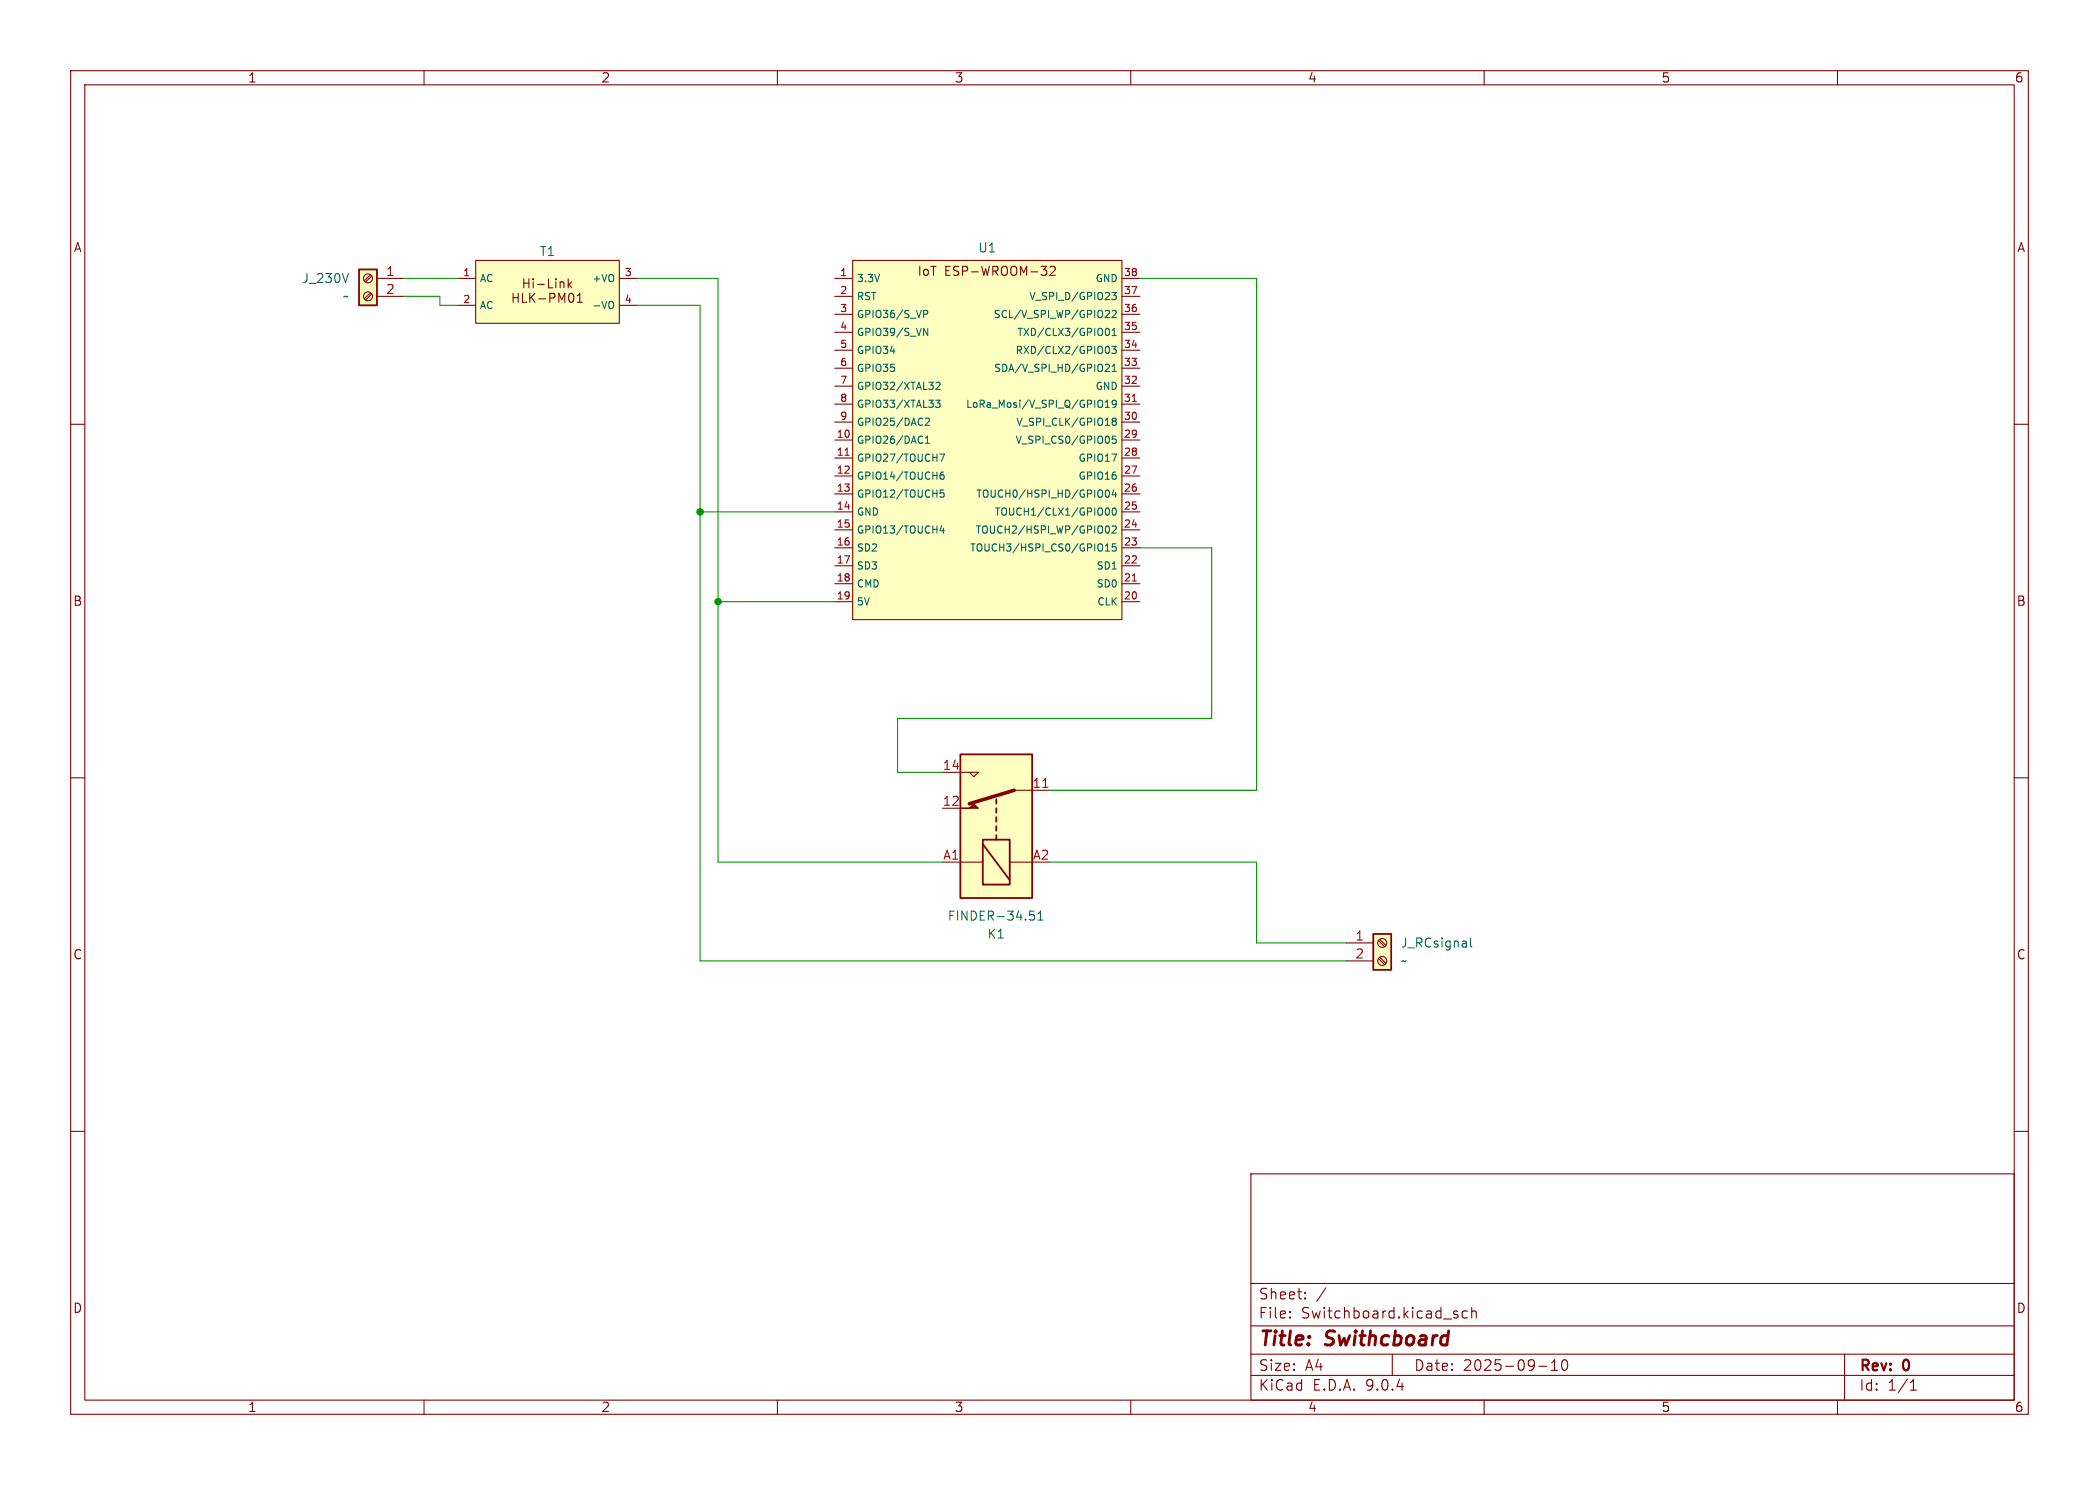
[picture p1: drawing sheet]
<svg xmlns="http://www.w3.org/2000/svg" width="297mm" height="210mm" viewBox="0 0 297 210" stroke-linecap="round" stroke-linejoin="round" font-family="sans-serif">
<g fill="none" stroke="#840000" stroke-width=".15">
<path d="M10 10h277v190h-277zM12 12h273v186h-273zM60 10v2M110 10v2M160 10v2M210 10v2M260 10v2M10 60h2M285 60h2M10 110h2M285 110h2M10 160h2"/>
<path d="M177 166h108v32h-108zM285 160h2M60 198v2M110 198v2M160 198v2M177 194.5h108M177 191.5h108M177 187.5h108M177 181.5h108M182.5 186.3h.1l-.1 .1M182.5 186.3v.1M182.5 185.5v.1"/>
<path d="M182.5 185.5h.1l-.1 .1M184.7 183.6v.1M184.7 183.6h-.1l.1 .1M184.7 182.8v.1M184.7 182.8h-.1l.1 .1M187.6 182.1l-1.3 2M197 191.5v3M205.9 185.9l.3 .1 .1 .2-.2 .2h-.3M205.9 185.4l.3 .1M207.6 185.5l-.4-.1-.3 .3v.4l.1 .2 .2 .1 .4-.1M208.2 185.5a.37 .37 0 0 1 .7 .1v.8M208.2 184.9v1.5"/>
<path d="M210 198v2M217.7 193.2h1.2M219.5 193.8h.9M219.5 192.7l.5-.4v1.5M221.1 192.4a.36 .36 0 0 1 .4-.1 .36 .36 0 0 1 .2 .3 .77 .77 0 0 1-.4 1.2 .91 .91 0 0 1-.2-1.4zM260 198v2M261 191.5v6.5M270.3 196.6h.9M270.3 195.5l.4-.4v1.5"/>
</g>
<path d="M50.8 38.1h2.5v5.1h-2.5z" fill="#ffffc2"/>
<path d="M50.8 38.1h2.5v5.1h-2.5z" fill="none" stroke="#840000" stroke-width=".25"/>
<g fill="none" stroke="#840000" stroke-width=".15">
<path d="M52.4 38.9l-.8 .8M52.6 39l-.9 .9M53.3 39.4h3.8M52.4 41.4l-.8 .8M52.6 41.6l-.9 .8M53.3 41.9h3.8"/>
<circle cx="52.1" cy="39.4" r=".63"/>
<circle cx="52.1" cy="41.9" r=".63"/>
</g>
<path d="M49.3 38.7l-.4 1.2" fill="none" stroke="#006464" stroke-width=".15"/>
<path d="M67.3 36.8h20.3v8.9h-20.3z" fill="#ffffc2"/>
<g fill="none" stroke="#840000" stroke-width=".15">
<path d="M64.8 39.4h2.5M67.3 36.8h20.3v8.9h-20.3zM74.1 39.4v1.3M74.8 39.4v1.3M75.4 39.4v.2M75.4 39.9v.8M77.6 39.4v1.3h.6M78.6 39.4v.2M78.6 39.9v.8M79.3 39.9v.8M79.3 40l.1-.1h.3l.1 .8M80.4 39.4v1.3"/>
<path d="M80.9 39.9l-.5 .4M87.6 39.4h2.6M64.8 43.2h2.5M72.6 41.5v1.2M72.6 42.1h.7M73.3 41.5v1.2M73.9 41.5v1.2h.6M74.1 40h.7M75 41.5v1.2M75.1 42l.6 .7M75.7 41.5l-.7 .7M76 40.2h1"/>
<path d="M76.2 42.3h1M77.8 42.1h.6l.1-.2v-.3l-.2-.1h-.5v1.2M79.1 42.7v-1.2l.4 .9 .4-.9v1.2M80.5 40.2l.4 .5M80.6 41.5h.2a.69 .69 0 0 1 .3 1.1l-.2 .1a.69 .69 0 0 1-.3-1.1zM81.7 42.7h.7M81.7 41.8l.3-.3v1.2M87.6 43.2h2.6"/>
</g>
<path d="M86.6 42.6l.1 .1a.65 .65 0 0 1-.1 .9" fill="none" stroke="#006464" stroke-width=".15"/>
<path d="M120.6 36.8h38.1v50.8h-38.1z" fill="#ffffc2"/>
<g fill="none" stroke="#840000" stroke-width=".15">
<path d="M118.1 39.4h2.5M120.6 36.8h38.1v50.8h-38.1zM147.3 37.7h.8l-.4 .4M148 38.2l.1 .2v.3l-.1 .2M148.6 37.8l.2-.1h.3l.2 .1v.2v.2l-.8 .7h.8M158.7 39.4h2.6M118.1 41.9h2.5M118.1 44.5h2.5M118.1 47h2.5M118.1 49.5h2.5M118.1 52.1h2.5M118.1 54.6h2.5"/>
<path d="M118.1 57.2h2.5M118.1 59.7h2.5M158.7 41.9h2.6M158.7 44.5h2.6M158.7 47h2.6M158.7 49.5h2.6M158.7 52.1h2.6M158.7 54.6h2.6M158.7 57.2h2.6M158.7 59.7h2.6M118.1 62.2h2.5M118.1 64.8h2.5"/>
<path d="M118.1 67.3h2.5M118.1 69.9h2.5M118.1 72.4h2.5M118.1 74.9h2.5M118.1 77.5h2.5M158.7 62.2h2.6M158.7 64.8h2.6M158.7 67.3h2.6M158.7 69.9h2.6M158.7 72.4h2.6M158.7 74.9h2.6M158.7 77.5h2.6"/>
<path d="M118.1 80h2.5M118.1 82.6h2.5M118.1 85.1h2.5M158.7 80h2.6M158.7 82.6h2.6M158.7 85.1h2.6"/>
</g>
<g fill="none" stroke="#006464" stroke-width=".15">
<path d="M130.7 43.9h.4l.2 .2-.1 .3h-.5M130.7 46.4l.6 1.1v-1.1M130.9 59.2l.4-.1 .2 .3-.6 .8h.6M132.4 56.6h.6l-.3 .4 .3 .1v.4l-.2 .1-.4-.1M132.4 54.2l.4-.1 .2 .2-.6 .8h.6M155.9 56.6a.72 .72 0 0 1 0 1M156.4 57.6h.6M156.4 49.4l.1-.3 .1-.1a.54 .54 0 0 1 .4 .5 .54 .54 0 0 1-.4 .5l-.1-.1-.1-.3M156.4 51.6l.4-.1 .2 .3-.6 .7h.6M156.4 56.9l.3-.3v1M156.5 46.5l.1-.1a.54 .54 0 0 1 .4 .5 .54 .54 0 0 1-.4 .6l-.1-.1-.1-.3zM156.5 43.9h.4l.1 .3-.6 .7h.6"/>
<path d="M157.3 41.4h.6l-.3 .3 .3 .1v.5l-.1 .1-.5-.1M157.3 49h.6l-.3 .4 .3 .1v.4l-.1 .1-.5-.1M157.4 44l.4-.1 .1 .3-.6 .7h.6M157.4 47.5h.5M157.4 46.7l.3-.3v1.1M157.4 51.8l.3-.3v1M157.4 52.5h.5M157.6 59.6l-.2-.2 .2-.3 .3 .1v.1l-.1 .3M157.6 59.6l-.2 .2v.3l.2 .1 .3-.1v-.1v-.3l-.1-.1M157.6 59.6h.2M157.9 57l-.1 .2h-.2l-.2-.2 .1-.4h.3l.1 .1a.67 .67 0 0 1-.2 .9h-.2M130.9 62.7h.6"/>
<path d="M130.9 62l.3-.3v1M133 64.2h.6l-.4 1M133.3 74.3l-.3 .8h.6M133.5 66.8h-.3a.68 .68 0 0 0 0 1l.3-.1 .1-.4-.2-.2h-.2l-.2 .2M133.5 74.7v.7M133.5 69.3h-.4l-.1 .5 .2-.1h.3l.1 .2-.1 .3-.1 .1-.4-.1M156.4 74.8l.1-.3 .1-.1a.54 .54 0 0 1 .4 .5 .54 .54 0 0 1-.4 .5l-.1-.1-.1-.3M156.4 77.2l.3-.3v1M156.4 77.9h.6M156.5 69.4l.1-.1a.54 .54 0 0 1 .4 .5 .54 .54 0 0 1-.4 .5l-.1-.1-.1-.3zM156.5 71.9l.1-.1a.54 .54 0 0 1 .4 .5 .54 .54 0 0 1-.4 .6l-.1-.1-.1-.3zM157.4 74.5l.4-.1 .1 .3-.6 .7h.6"/>
<path d="M157.5 71.9l.1-.1a.54 .54 0 0 1 .4 .5 .54 .54 0 0 1-.4 .6l-.1-.1-.1-.3zM157.6 69.2l-.2 .8h.6M157.9 69.6v.7M157.9 61.7h-.5v.5l.1-.1h.4v.2v.3l-.1 .1-.4-.1M157.9 76.9h-.5v.5l.1-.1 .4 .1v.1v.3l-.1 .1-.4-.1"/>
</g>
<path d="M160.2 56.8h.6M119.6 64.4h.6M160.2 82.2h.6" fill="none" stroke="#a90000" stroke-width=".15"/>
<path d="M135.9 106.7h10.1v20.3h-10.1z" fill="#ffffc2"/>
<path d="M133.3 109.2h5.1l-.6 .7-.6-.7M133.3 114.3h2.6M143.5 111.8h5.1M133.3 121.9h5.8M142.9 121.9h3.1" fill="none" stroke="#840000" stroke-width=".15"/>
<path d="M135.9 106.7h10.1v20.3h-10.1zM139.1 118.7h3.8v6.4h-3.8zM139.1 119.4l3.8 5.1M141 113v.7M141 114.3v.6M141 115.6v.6M141 116.8v.7M141 118.1v.6" fill="none" stroke="#840000" stroke-width=".25"/>
<path d="M135.9 114.3h1.3l.6-.6 .6 .6z" fill="#840000" stroke="#840000" stroke-width=".15"/>
<path d="M143.5 111.8l-6.3 1.9" fill="none" stroke="#840000" stroke-width=".51"/>
<path d="M147.6 111.3h.7" fill="none" stroke="#a90000" stroke-width=".15"/>
<path d="M145.7 128.8h.6M145.8 129.3h.3l.3 .3v.3l-.1 .2h-.5M146.9 130.1h.7M146.9 129.2l.3-.4v1.3" fill="none" stroke="#006464" stroke-width=".15"/>
<path d="M194.3 132.1h2.5v5.1h-2.5z" fill="#ffffc2"/>
<path d="M194.3 132.1h2.5v5.1h-2.5z" fill="none" stroke="#840000" stroke-width=".25"/>
<g fill="none" stroke="#840000" stroke-width=".15">
<path d="M190.5 133.4h3.8M190.5 135.9h3.8M195 133l.9 .9M195 135.6l.9 .8M195.2 132.8l.9 .9M195.2 135.4l.9 .8"/>
<circle cx="195.6" cy="133.3" r=".63"/>
<circle cx="195.6" cy="135.9" r=".63"/>
</g>
<path d="M208.1 132.7v1l.2 .2" fill="none" stroke="#006464" stroke-width=".15"/>
<path d="M57.1 39.4h7.7M90.2 39.4h11.4v82.5h31.7M161.3 39.4h16.5v72.4h-29.2M57.1 41.9h5.1v1.3h2.6M90.2 43.2h8.9v92.7h91.4M99.1 72.4h19M161.3 77.5h10.1v24.1h-44.4v7.6h6.3M101.6 85.1h16.5M148.6 121.9h29.2v11.5h12.7" fill="none" stroke="#009600" stroke-width=".15"/>
<g fill="#009600" stroke="#009600" stroke-width=".15">
<circle cx="99.1" cy="72.4" r=".46"/>
<circle cx="101.6" cy="85.1" r=".46"/>
</g>
<g font-size="2.8" fill="#840000">
<text x="178" y="190.9">Title:</text>
<text x="187.7" y="190.9">Swithcboard</text>
</g>
<g font-size="2.1" fill="#840000">
<text x="178" y="184">Sheet:</text>
<text x="178" y="186.7">File:</text>
<text x="184.1" y="186.7">Switchboard.kicad_sch</text>
<text x="178" y="196.9">KiCad</text>
<text x="178" y="194.1">Size:</text>
<text x="184.7" y="194.1">A4</text>
<text x="185.7" y="196.9">E.D.A.</text>
<text x="193.3" y="196.9">9.0.4</text>
<text x="200" y="194.1">Date:</text>
<text x="207" y="194.1">2025-09-10</text>
<text x="263" y="194.3">Rev:</text>
<text x="263" y="196.9">Id:</text>
<text x="267.1" y="196.9">1/1</text>
<text x="269.4" y="194.3">0</text>
</g>
<g font-size="1.8" fill="#840000">
<text x="35" y="11.9">1</text>
<text x="85" y="11.9">2</text>
<text x="135" y="11.9">3</text>
<text x="185" y="11.9">4</text>
<text x="235" y="11.9">5</text>
<text x="285" y="11.9">6</text>
<text x="10.3" y="35.9">A</text>
<text x="285.3" y="35.9">A</text>
<text x="129.7" y="39.2">IoT</text>
<text x="133.6" y="39.2">ESP-WROOM-32</text>
<text x="10.3" y="85.9">B</text>
<text x="285.3" y="85.9">B</text>
<text x="10.3" y="135.9">C</text>
<text x="285.3" y="135.9">C</text>
<text x="10.3" y="185.9">D</text>
<text x="285.3" y="185.9">D</text>
<text x="35" y="199.9">1</text>
<text x="85" y="199.9">2</text>
<text x="135" y="199.9">3</text>
<text x="185" y="199.9">4</text>
<text x="235" y="199.9">5</text>
<text x="285" y="199.9">6</text>
</g>
<g font-size="1.8" fill="#006464">
<text x="138.3" y="35.9">U1</text>
<text x="42.7" y="40.2">J_230V</text>
<text x="76.3" y="36.4">T1</text>
<text x="48.4" y="42.8">~</text>
<text x="134" y="130.4">FINDER-34.51</text>
<text x="139.6" y="132.9">K1</text>
<text x="198.1" y="134.2">J_RCsignal</text>
<text x="198.1" y="136.8">~</text>
</g>
<g font-size="1.8" fill="#a90000">
<text x="54.5" y="39.1">1</text>
<text x="54.5" y="41.7">2</text>
<text x="133.3" y="109">14</text>
<text x="146" y="111.5">11</text>
<text x="133.3" y="114">12</text>
<text x="133.4" y="121.7">A1</text>
<text x="146.1" y="121.7">A2</text>
<text x="191.7" y="133.1">1</text>
<text x="191.7" y="135.6">2</text>
</g>
<g font-size="1.4" fill="#a90000">
<text x="65.4" y="39.1">1</text>
<text x="88.3" y="39.1">3</text>
<text x="118.8" y="39.1">1</text>
<text x="118.8" y="41.7">2</text>
<text x="158.9" y="39.1">38</text>
<text x="158.9" y="41.7">37</text>
<text x="65.4" y="42.9">2</text>
<text x="88.3" y="42.9">4</text>
<text x="118.8" y="44.2">3</text>
<text x="118.8" y="46.7">4</text>
<text x="158.9" y="44.2">36</text>
<text x="158.9" y="46.7">35</text>
<text x="118.8" y="49.3">5</text>
<text x="118.8" y="51.8">6</text>
<text x="158.9" y="49.3">34</text>
<text x="158.9" y="51.8">33</text>
<text x="118.8" y="54.4">7</text>
<text x="118.8" y="56.9">8</text>
<text x="118.8" y="59.4">9</text>
<text x="158.9" y="54.4">32</text>
<text x="158.9" y="56.9">31</text>
<text x="158.9" y="59.4">30</text>
<text x="118.3" y="62">10</text>
<text x="118.3" y="64.5">11</text>
<text x="158.9" y="62">29</text>
<text x="158.9" y="64.5">28</text>
<text x="118.3" y="67.1">12</text>
<text x="118.3" y="69.6">13</text>
<text x="158.9" y="67.1">27</text>
<text x="158.9" y="69.6">26</text>
<text x="118.3" y="72.1">14</text>
<text x="118.3" y="74.7">15</text>
<text x="118.3" y="77.2">16</text>
<text x="158.9" y="72.1">25</text>
<text x="158.9" y="74.7">24</text>
<text x="158.9" y="77.2">23</text>
<text x="118.3" y="79.8">17</text>
<text x="118.3" y="82.3">18</text>
<text x="158.9" y="79.8">22</text>
<text x="158.9" y="82.3">21</text>
<text x="118.3" y="84.8">19</text>
<text x="158.9" y="84.8">20</text>
</g>
<g font-size="1.4" fill="#006464">
<text x="67.8" y="40.1">AC</text>
<text x="83.7" y="40.1">+VO</text>
<text x="121.2" y="40.1">3.3V</text>
<text x="154.9" y="40.1">GND</text>
<text x="67.8" y="43.9">AC</text>
<text x="83.7" y="43.9">-VO</text>
<text x="121.2" y="42.6">RST</text>
<text x="121.2" y="45.2">GPIO36/S_VP</text>
<text x="121.2" y="47.7">GPIO39/S_VN</text>
<text x="140.5" y="45.2">SCL/V_SPI_WP/GPIO22</text>
<text x="143.8" y="47.7">TXD/CLX3/GPIO01</text>
<text x="145.5" y="42.6">V_SPI_D/GPIO23</text>
<text x="121.2" y="50.3">GPIO34</text>
<text x="121.2" y="52.8">GPIO35</text>
<text x="140.5" y="52.8">SDA/V_SPI_HD/GPIO21</text>
<text x="143.6" y="50.3">RXD/CLX2/GPIO03</text>
<text x="121.2" y="55.3">GPIO32/XTAL32</text>
<text x="121.2" y="57.9">GPIO33/XTAL33</text>
<text x="136.6" y="57.9">LoRa_Mosi/V_SPI_Q/GPIO19</text>
<text x="154.9" y="55.3">GND</text>
<text x="121.2" y="60.4">GPIO25/DAC2</text>
<text x="121.2" y="63">GPIO26/DAC1</text>
<text x="121.2" y="65.5">GPIO27/TOUCH7</text>
<text x="143.6" y="63">V_SPI_CS0/GPIO05</text>
<text x="143.7" y="60.4">V_SPI_CLK/GPIO18</text>
<text x="152.5" y="65.5">GPIO17</text>
<text x="121.2" y="68">GPIO14/TOUCH6</text>
<text x="121.2" y="70.6">GPIO12/TOUCH5</text>
<text x="138" y="70.6">TOUCH0/HSPI_HD/GPIO04</text>
<text x="152.5" y="68">GPIO16</text>
<text x="121.2" y="73.1">GND</text>
<text x="121.2" y="75.7">GPIO13/TOUCH4</text>
<text x="137.9" y="75.7">TOUCH2/HSPI_WP/GPIO02</text>
<text x="140.6" y="73.1">TOUCH1/CLX1/GPIO00</text>
<text x="121.2" y="78.2">SD2</text>
<text x="121.2" y="80.7">SD3</text>
<text x="121.2" y="83.3">CMD</text>
<text x="137.1" y="78.2">TOUCH3/HSPI_CS0/GPIO15</text>
<text x="155" y="80.7">SD1</text>
<text x="155" y="83.3">SD0</text>
<text x="121.2" y="85.8">5V</text>
<text x="155.1" y="85.8">CLK</text>
</g>
</svg>
